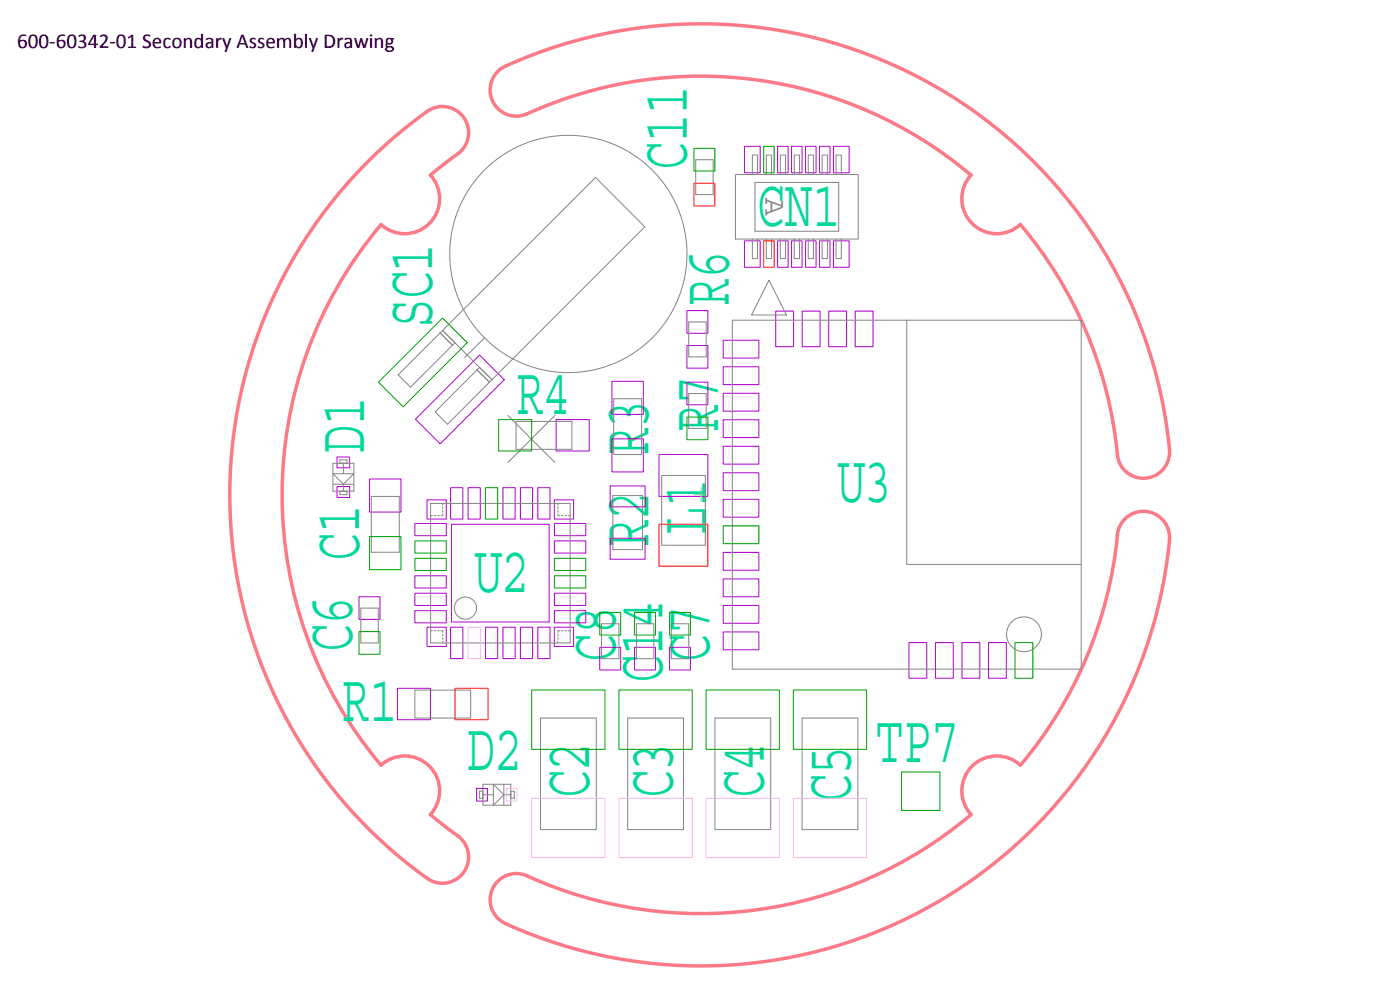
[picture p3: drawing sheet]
<svg xmlns="http://www.w3.org/2000/svg" width="420mm" height="297mm" viewBox="0 0 420 297" stroke-linecap="round" stroke-linejoin="round" font-family="sans-serif">
<path d="M151.7 19.9a7.9 7.9 0 0 0-3.9 10.4 7.9 7.9 0 0 0 10.4 3.8M151.7 19.9a141.3 141.3 0 0 1 199.3 115.8 7.9 7.9 0 0 1-7.5 7.8 7.9 7.9 0 0 1-8.2-7.1M158.2 34.2a125.6 125.6 0 0 1 133.2 18.3 10.5 10.5 0 0 0 .3 14.5 10.5 10.5 0 0 0 14.5 .4 125.6 125.6 0 0 1 29.2 69M335.3 160.5a7.8 7.8 0 0 1 8.6-7.1 7.8 7.8 0 0 1 7.1 8.6M335.4 160.5a125.5 125.5 0 0 1-29.2 69.1 10.5 10.5 0 0 0-14.5 .3 10.5 10.5 0 0 0-.4 14.6 125.6 125.6 0 0 1-133.1 18.3M351 162a141.3 141.3 0 0 1-199.3 115.1M128.2 263.5a141.2 141.2 0 0 1 1.2-230.8 7.9 7.9 0 0 1 10.4 3.7 7.9 7.9 0 0 1-3.4 10.5l-7.1 5.6a12.5 12.5 0 0 1 2.6 6.3 10.5 10.5 0 0 1-5.8 10.3 10.5 10.5 0 0 1-11.7-1.7 125.6 125.6 0 0 0 0 162.2 10.6 10.6 0 0 1 14.5 .3 10.6 10.6 0 0 1 .4 14.6l4.7 3.8a19.8 19.8 0 0 1 5.6 4.9 7.9 7.9 0 0 1-1.5 9.7 7.9 7.9 0 0 1-9.9 .6M158.2 262.8a7.9 7.9 0 0 0-10.4 3.9 7.9 7.9 0 0 0 3.9 10.4" fill="none" stroke="#fc7a85" stroke-width="1"/>
<g fill="none" stroke="#b000ce" stroke-width=".3">
<path d="M223.4 43.9h4.7v7.9h-4.7zM233.4 43.9h3.1v7.9h-3.1zM237.6 43.9h3.1v7.9h-3.1zM241.8 43.9h3.1v7.9h-3.1zM245.9 43.9h3.2v7.9h-3.2zM250.1 43.9h4.7v7.9h-4.7zM223.4 72.3h4.7v7.9h-4.7zM233.4 72.3h3.1v7.9h-3.1zM237.6 72.3h3.1v7.9h-3.1zM241.8 72.3h3.1v7.9h-3.1zM245.9 72.3h3.2v7.9h-3.2zM250.1 72.3h4.7v7.9h-4.7z"/>
<path d="M206.2 93.2h6.2v6.8h-6.2zM232.8 93.3h5.4v10.7h-5.4zM240.8 93.3h5.3v10.7h-5.3zM248.7 93.3h5.4v10.7h-5.4zM256.7 93.3h5.3v10.7h-5.3zM183.7 114.4h9.4v9.9h-9.4zM206.2 103.7h6.2v6.8h-6.2zM206.2 114.7h6.2v6.8h-6.2zM217.1 118h10.6v5.4h-10.6zM217.1 110h10.6v5.4h-10.6zM217.1 102.1h10.6v5.3h-10.6zM101.1 137.1h3.8v3.3h-3.8z"/>
<path d="M124.7 125.8l19.2-19.3 7.4 7.4-19.2 19.3zM166.9 125.9h9.9v9.4h-9.9zM183.7 131.7h9.4v9.9h-9.4zM197.8 136.4h14.6v12.5h-14.6zM217.1 133.9h10.6v5.4h-10.6zM217.1 125.9h10.6v5.4h-10.6zM101.1 146h3.8v3.2h-3.8zM110.9 143.7h9.4v9.9h-9.4zM124.5 157.1h9.4v3.6h-9.4zM128.2 150h5.7v5.7h-5.7zM135.2 146.3h3.7v9.4h-3.7zM135.5 157.3h29.3v29.3h-29.3z"/>
<path d="M140.5 146.3h3.6v9.4h-3.6zM150.9 146.3h3.7v9.4h-3.7zM156.2 146.3h3.6v9.4h-3.6zM161.4 146.3h3.7v9.4h-3.7zM166.4 150h5.7v5.7h-5.7zM166.4 157.1h9.4v3.6h-9.4zM183.1 145.8h10.5v6.3h-10.5zM217.1 149.8h10.6v5.4h-10.6zM217.1 141.9h10.6v5.3h-10.6zM107.7 179h6.3v6.8h-6.3zM124.5 172.8h9.4v3.6h-9.4zM124.5 178h9.4v3.7h-9.4z"/>
<path d="M166.4 178h9.4v3.7h-9.4zM166.4 162.3h9.4v3.6h-9.4zM183.1 161.5h10.5v6.3h-10.5zM217.1 173.7h10.6v5.3h-10.6zM217.1 165.7h10.6v5.4h-10.6zM124.5 183.2h9.4v3.7h-9.4zM128.2 188.2h5.7v5.8h-5.7zM135.2 188.2h3.7v9.4h-3.7zM145.7 188.2h3.7v9.4h-3.7zM150.9 188.2h3.7v9.4h-3.7zM156.2 188.2h3.6v9.4h-3.6zM161.4 188.2h3.7v9.4h-3.7z"/>
<path d="M166.4 188.2h5.7v5.8h-5.7zM166.4 183.2h9.4v3.7h-9.4zM180 194.2h6.3v6.8h-6.3zM190.4 194.2h6.3v6.8h-6.3zM200.9 194.2h6.3v6.8h-6.3zM217.1 189.6h10.6v5.4h-10.6zM217.1 181.7h10.6v5.3h-10.6zM272.8 192.8h5.3v10.7h-5.3zM280.7 192.8h5.4v10.7h-5.4zM288.7 192.8h5.4v10.7h-5.4zM296.7 192.8h5.3v10.7h-5.3zM119.3 206.5h9.9v9.4h-9.9z"/>
<path d="M143 236.6h3.3v3.7h-3.3z"/>
</g>
<g fill="none" stroke="#848484" stroke-width=".3">
<path d="M208.8 47.9h5.2v10.5h-5.2zM220.7 52.4h36.9v19.3h-36.9zM225.8 52.4v-5.9h1.6v5.9M226.6 54.7h25.1v14.7h-25.1zM230 52.4v-5.9h1.6v5.9M234.2 52.4v-5.9h1.5v5.9M238.4 52.4v-5.9h1.5v5.9M242.6 52.4v-5.9h1.5v5.9M246.7 52.4v-5.9h1.6v5.9M250.9 52.4v-5.9h1.6v5.9M225.8 71.7v5.9h1.6v-5.9M230 71.7v5.9h1.6v-5.9"/>
<path d="M234.2 71.7v5.9h1.5v-5.9M238.4 71.7v5.9h1.5v-5.9M242.6 71.7v5.9h1.5v-5.9M246.7 71.7v5.9h1.6v-5.9M250.9 71.7v5.9h1.6v-5.9M132.1 99.9l3.7 3.7M132.8 99.1l14.8 14.8M206.7 96.6h5.2v10.5h-5.2zM219.8 96.1h104.7v104.7h-104.7zM230.8 84.1l5.2 10.4h-10.5zM272.1 96.1v73.3h52.4M136.5 102.8l-13.3 13.4-3.7-3.7 59.2-59.3 14.8 14.9-59.2 59.2-3.7-3.7 13.3-13.4"/>
<path d="M143.2 111l3.7 3.7M145.4 101.4l-5.9 5.9M184.2 119.6h8.4v16.8h-8.4zM206.7 118.1h5.2v10.4h-5.2zM99.9 139h6.3v8.4h-6.3zM103 139v3.1M104.1 139v-1h-2.1v1M152.4 124.7l14.1 14.1M154.9 126.4h16.7v8.4h-16.7zM166.5 124.7l-14.1 14.1M99.9 142.1h6.3l-3.2 3.2zM99.9 145.3h6.3"/>
<path d="M103 145.3v2.1M104.1 147.4v1h-2.1v-1M111.4 148.9h8.4v16.8h-8.4zM129.2 151h41.9v41.9h-41.9zM129.2 154.7h.5M130.3 154.7h.5M131.3 154.7h.5M132.9 154.2v.5h-.5M132.9 151v.6M132.9 152.1v.5M132.9 153.1v.6M167.4 154.2v.5h.6"/>
<path d="M167.4 151v.6M167.4 152.1v.5M167.4 153.1v.6M168.5 154.7h.5M169.5 154.7h.6M170.6 154.7h.5M183.9 148.7h8.9v16.2h-8.9zM198.6 142.7h13.1v20.9h-13.1zM108.3 182.5h5.2v10.4h-5.2zM129.2 189.3h.5M130.3 189.3h.5M131.3 189.3h.5"/>
<path d="M132.4 189.3h.5v.5M132.9 190.3v.5M132.9 191.3v.6M132.9 192.4v.5M167.4 190.3v.5M167.4 191.3v.6M167.4 192.4v.5M168 189.3h-.6v.5M168.5 189.3h.5M169.5 189.3h.6M170.6 189.3h.5M180.5 187.2h5.2v10.4h-5.2z"/>
<path d="M191 187.2h5.2v10.4h-5.2zM201.5 187.2h5.2v10.4h-5.2zM124.5 207.1h16.8v8.3h-16.8zM162.2 215.4h16.8v33.5h-16.8zM188.4 215.4h16.7v33.5h-16.7zM214.6 215.4h16.7v33.5h-16.7zM240.7 215.4h16.8v33.5h-16.8zM144.9 235.3h8.4v6.3h-8.4zM144.9 237.4h-1v2.1h1M144.9 238.5h3.2M148.1 235.3l3.1 3.2-3.1 3.1zM151.2 235.3v6.3"/>
<path d="M151.2 238.5h2.1M153.3 237.4h1.1v2.1h-1.1"/>
<circle cx="170.6" cy="76.2" r="35.6"/>
<circle cx="139.7" cy="182.5" r="3.3"/>
<circle cx="307.3" cy="190.3" r="5.2"/>
</g>
<path d="M208.3 148.4h4.1M210.4 146.3v4.2" fill="none" stroke="#74c490" stroke-width=".3"/>
<g fill="none" stroke="#00a200" stroke-width=".3">
<path d="M208.2 44.5h6.3v6.8h-6.3zM229.2 43.9h3.1v7.9h-3.1zM113.6 114.7l19.2-19.3 7.4 7.4-19.2 19.3zM149.6 125.9h10v9.4h-10zM206.2 125.1h6.2v6.8h-6.2zM145.7 146.3h3.7v9.4h-3.7zM217.1 157.8h10.6v5.3h-10.6zM110.9 161h9.4v9.9h-9.4zM124.5 162.3h9.4v3.6h-9.4zM124.5 167.5h9.4v3.7h-9.4zM166.4 172.8h9.4v3.6h-9.4zM166.4 167.5h9.4v3.7h-9.4z"/>
<path d="M107.7 189.5h6.3v6.8h-6.3zM180 183.7h6.3v6.8h-6.3zM190.4 183.7h6.3v6.8h-6.3zM200.9 183.7h6.3v6.8h-6.3zM304.6 192.8h5.4v10.7h-5.4zM159.6 207h22v17.8h-22zM185.7 207h22v17.8h-22zM211.9 207h22v17.8h-22zM238.1 207h22v17.8h-22zM270.5 231.6h11.6v11.6h-11.6z"/>
</g>
<path d="M140.5 188.2h3.6v9.4h-3.6zM151.9 236.6h3.3v3.7h-3.3zM159.6 239.5h22v17.8h-22zM185.7 239.5h22v17.8h-22zM211.9 239.5h22v17.8h-22zM238.1 239.5h22v17.8h-22z" fill="none" stroke="#ffb2ff" stroke-width=".3"/>
<path d="M208.2 55h6.3v6.8h-6.3zM229.2 72.3h3.1v7.9h-3.1zM197.8 157.3h14.6v12.6h-14.6zM136.6 206.5h9.9v9.4h-9.9z" fill="none" stroke="#f00" stroke-width=".3"/>
<g font-size="20.4" fill="#00d79b">
<text x="206.2" y="51.1" transform="rotate(-90 206.2 51.1)">C11</text>
<text x="227.1" y="67.8">CN1</text>
<text x="218.7" y="91.9" transform="rotate(-90 218.7 91.9)">R6</text>
<text x="129.7" y="98.2" transform="rotate(-90 129.7 98.2)">SC1</text>
<text x="154.9" y="124.4">R4</text>
<text x="109.3" y="135.9" transform="rotate(-90 109.3 135.9)">D1</text>
<text x="251.2" y="150.5">U3</text>
<text x="211.9" y="160.5" transform="rotate(-90 211.9 160.5)">L1 R7</text>
<text x="194.6" y="164.1" transform="rotate(-90 194.6 164.1)">R2 R3</text>
<text x="107.8" y="168.3" transform="rotate(-90 107.8 168.3)">C1</text>
<text x="142.3" y="177.7">U2</text>
<text x="105.7" y="195.5" transform="rotate(-90 105.7 195.5)">C6</text>
<text x="184.7" y="198.7" transform="rotate(-90 184.7 198.7)">C8</text>
<text x="213" y="198.7" transform="rotate(-90 213 198.7)">C7</text>
<text x="198.8" y="205" transform="rotate(-90 198.8 205)">C14</text>
<text x="102.5" y="216.5">R1</text>
<text x="140.2" y="231.1">D2</text>
<text x="262.7" y="228.5">TP7</text>
<text x="176.9" y="239.5" transform="rotate(-90 176.9 239.5)">C2</text>
<text x="202" y="239.5" transform="rotate(-90 202 239.5)">C3</text>
<text x="229.2" y="239.5" transform="rotate(-90 229.2 239.5)">C4</text>
<text x="255.4" y="240.5" transform="rotate(-90 255.4 240.5)">C5</text>
</g>
<text font-size="9.2" fill="#848484" x="229.7" y="59.5" transform="rotate(90 229.7 59.5)">A</text>
<text font-size="6.3" x="5.1" y="14.3">600-60342-01 Secondary Assembly Drawing</text>
</svg>
